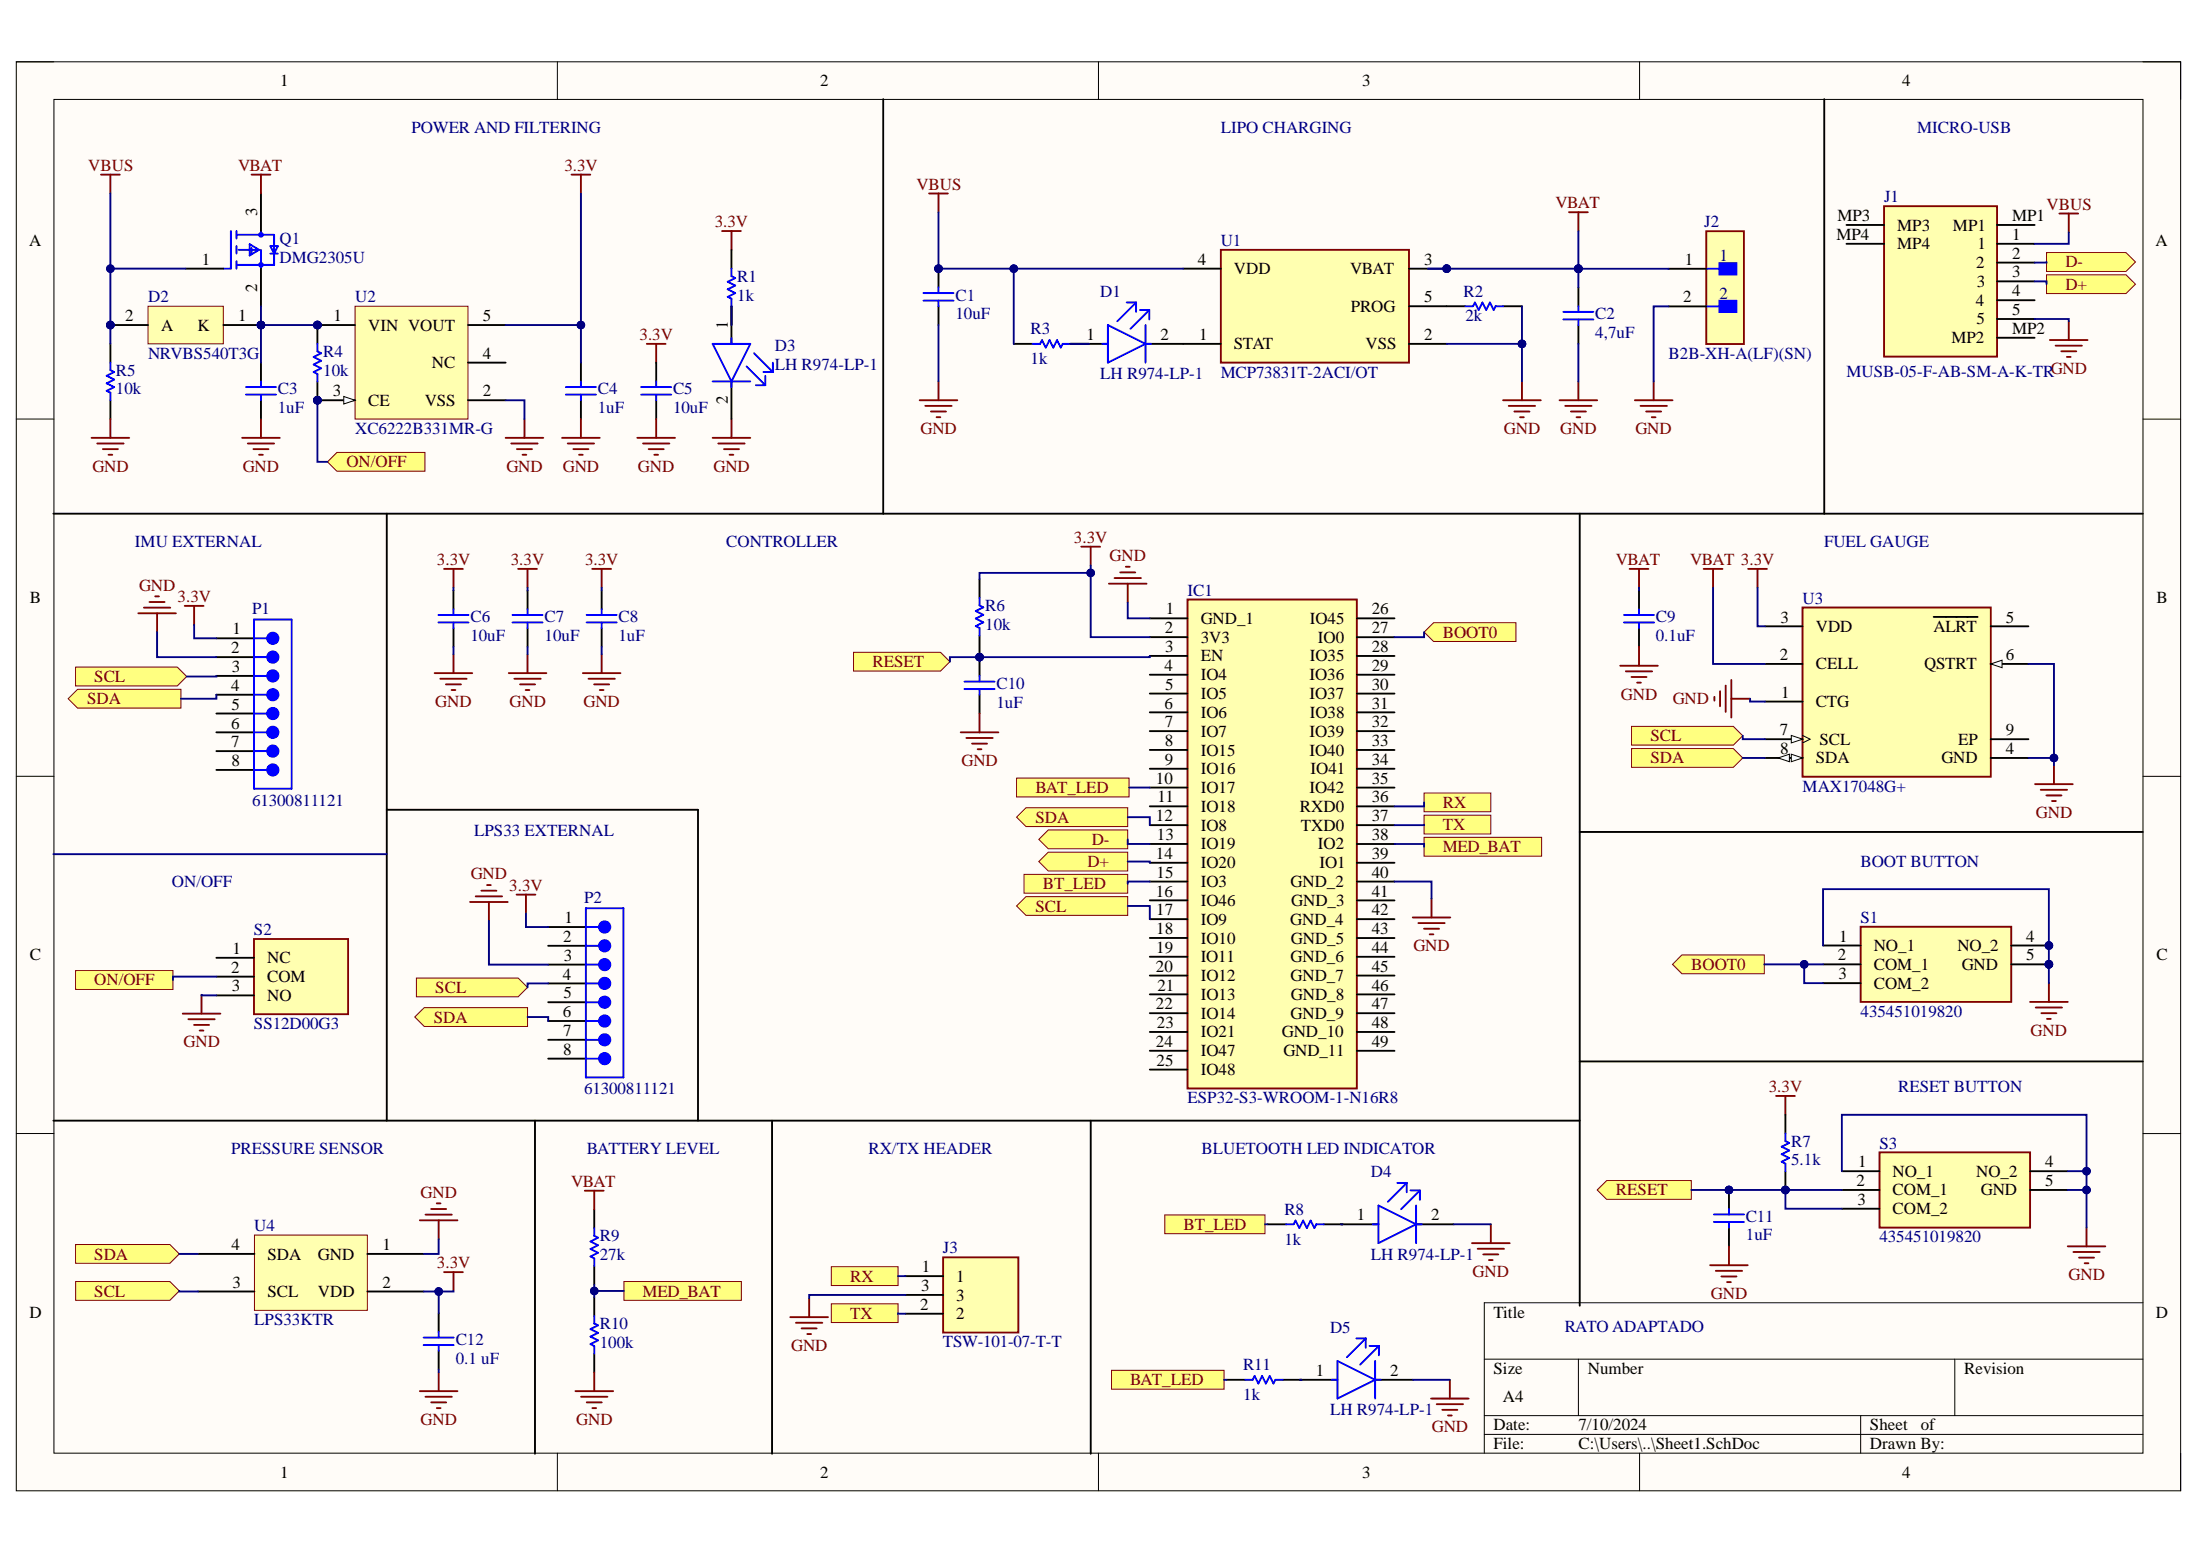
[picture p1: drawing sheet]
# Altium project PCB_Project final.PrjPcb
1 sheet, 42 parts. Net scope: flat (ports and power ports of the same name join across sheets).
Board file: PCB_Final.PcbDoc

## Sheet Esquematico.SchDoc
size A4; SheetNumber: 1; SheetTotal: 1

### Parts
C1  10uF  [CAPC2013X88X50LL20T25]
C2  4,7uF  [CAPC2013X88X50LL20T25]
C3  1uF  [CAPC2013X88X50LL20T25]
C4  1uF  [CAPC2013X88X50LL20T25]
C5  10uF  [CAPC2013X88X50LL20T25]
C6  10uF  [CAPC2013X88X50LL20T25]
C7  10uF  [CAPC2013X88X50LL20T25]
C8  1uF  [CAPC2013X88X50LL20T25]
C9  0.1uF  [CAPC2013X88X50LL20T25]
C10  1uF  [CAPC2013X88X50LL20T25]
C11  1uF  [CAPC2013X88X50LL20T25]
C12  0.1 uF  [CAPC2013X88X50LL20T25]
D1  LH R974-LP-1  [FP-LH_R974-MFG]
D2  NRVBS540T3G  [ONSC-SMC-2-403-03_V]
D3  LH R974-LP-1  [FP-LH_R974-MFG]
D4  LH R974-LP-1  [FP-LH_R974-MFG]
D5  LH R974-LP-1  [FP-LH_R974-MFG]
IC1  ESP32-S3-WROOM-1-N16R8  [ESP32S3WROOM1N16R8]
J1  MUSB-05-F-AB-SM-A-K-TR  [MUSB05FABSMAKTR]
J2  B2B-XH-A(LF)(SN)  [FP-B2B-XH-A_LF_SN-MFG]
J3  TSW-101-07-T-T  [HDRV3W64P254_3X1_254X762X838P]
P1  61300811121  [61300811121]
P2  61300811121  [61300811121]
Q1  DMG2305U  [FP-SOT23-MFG]
R1  1k  [RESC2013X50X30LL20T20]
R2  2k  [RESC2013X50X30LL20T20]
R3  1k  [RESC2013X50X30LL20T20]
R4  10k  [RESC2013X50X30LL20T20]
R5  10k  [RESC2013X50X30LL20T20]
R6  10k  [RESC2013X50X30LL20T20]
R7  5.1k  [RESC2013X50X30LL20T20]
R8  1k  [RESC2013X50X30LL20T20]
R9  27k  [RESC2013X50X30LL20T20]
R10  100k  [RESC2013X50X30LL20T20]
R11  1k  [RESC2013X50X30LL20T20]
S1  435451019820  [435451019820]
S2  SS12D00G3  [SS12D00G3]
S3  435451019820  [435451019820]
U1  MCP73831T-2ACI/OT  [FP-C04-091-OT-IPC_B]
U2  XC6222B331MR-G  [TORX-SOT-25-5_L]
U3  MAX17048G+  [FP-T822-3-MFG]
U4  LPS33KTR  [LPS33KTR]

### Ports
BAT_LED, BOOT0 (in), BOOT0 (out), BT_LED, D+ (out), D- (out), MED_BAT, ON/OFF, ON/OFF (in), RESET (in), RESET (out), RX, SCL (in), SCL (out), SDA (in), SDA (out), TX

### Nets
3.3V: C4.2 C5.2 C6.2 C7.2 C8.2 C12.1 IC1.2(3V3) P1.1 P2.1 R1.2 R6.2 R7.1 U2.5(VOUT) U3.3(VDD) U4.2(VDD)
GND: C1.1 C2.1 C3.1 C4.1 C5.1 C6.1 C7.1 C8.1 C9.1 C10.1 C11.1 C12.2 D3.2(C) D4.2(C) D5.2(C) IC1.1(GND_1) IC1.40(GND_2) J1.5 J2.2 J3.3 P1.2 P2.3 R2.1 R5.1 R10.1 S1.1(NO_1) S1.4(NO_2) S1.5(GND) S2.3(NO) S3.1(NO_1) S3.4(NO_2) S3.5(GND) U1.2(VSS) U2.2(VSS) U3.1(CTG) U3.4(GND) U3.6(QSTRT) U4.1(GND)
VBAT: C2.2 C9.2 J2.1 Q1.3(D) R9.2 U1.3(VBAT) U3.2(CELL)
VBUS: C1.2 D2.2(A) J1.1 Q1.1(G) R3.2 R5.2 U1.4(VDD)
NetC3_2: C3.2 D2.1(K) Q1.2(S) R4.2 U2.1(VIN)
NetC10_2: C10.2 C11.2 IC1.3(EN) R6.1 R7.2 S3.2(COM_1) S3.3(COM_2) ; port RESET
NetD1_1: D1.1(A) R3.1
NetD1_2: D1.2(C) U1.1(STAT)
NetD3_1: D3.1(A) R1.1
NetD4_1: D4.1(A) R8.1
NetD5_1: D5.1(A) R11.1
NetIC1_10: IC1.10(IO17) R11.2 ; port BAT_LED
NetIC1_12: IC1.12(IO8) P1.4 P2.6 U3.8(SDA) U4.4(SDA) ; port SDA
NetIC1_13: IC1.13(IO19) J1.2 ; port D-
NetIC1_14: IC1.14(IO20) J1.3 ; port D+
NetIC1_15: IC1.15(IO3) R8.2 ; port BT_LED
NetIC1_17: IC1.17(IO9) P1.3 P2.4 U3.7(SCL) U4.3(SCL) ; port SCL
NetIC1_27: IC1.27(IO0) S1.2(COM_1) S1.3(COM_2) ; port BOOT0
NetIC1_36: IC1.36(RXD0) J3.1 ; port RX
NetIC1_37: IC1.37(TXD0) J3.2 ; port TX
NetIC1_38: IC1.38(IO2) R9.1 R10.2 ; port MED_BAT
NetR2_2: R2.2 U1.5(PROG)
NetR4_1: R4.1 S2.2(COM) U2.3(CE) ; port ON/OFF

Not connected (* = marked no-connect by the designer): IC1 4(IO4) 5(IO5) 6(IO6) 7(IO7) 8(IO15) 9(IO16) 11(IO18) 16(IO46) 18(IO10) 19(IO11) 20(IO12) 21(IO13) 22(IO14) 23(IO21) 24(IO47) 25(IO48) 26(IO45) 28(IO35) 29(IO36) 30(IO37) 31(IO38) 32(IO39) 33(IO40) 34(IO41) 35(IO42) 39(IO1) 41(GND_3) 42(GND_4) 43(GND_5) 44(GND_6) 45(GND_7) 46(GND_8) 47(GND_9) 48(GND_10) 49(GND_11); J1 4 MP1 MP2 MP3 MP4; P1 5 6 7 8; P2 2 5 7 8; S2 1(NC); U2 4(NC); U3 5(~{ALRT}) 9(EP)

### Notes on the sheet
- POWER AND FILTERING
- LIPO CHARGING
- MICRO-USB
- IMU EXTERNAL
- CONTROLLER
- FUEL GAUGE
- LPS33 EXTERNAL
- BOOT BUTTON
- ON/OFF
- PRESSURE SENSOR
- BATTERY LEVEL
- RX/TX HEADER
- BLUETOOTH LED INDICATOR
- RESET BUTTON
- RATO ADAPTADO
